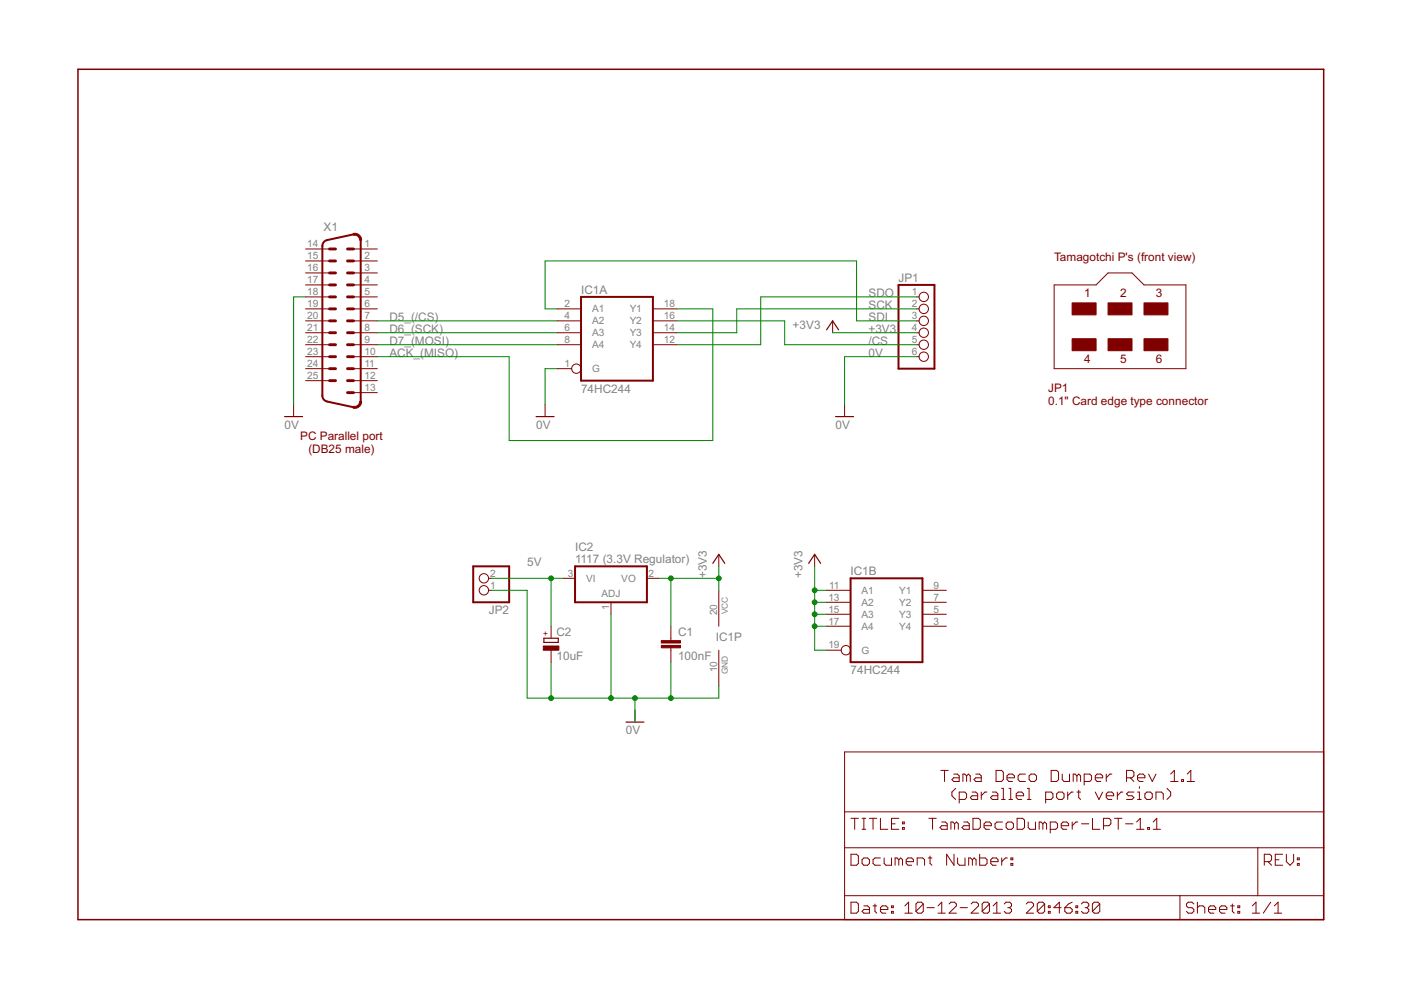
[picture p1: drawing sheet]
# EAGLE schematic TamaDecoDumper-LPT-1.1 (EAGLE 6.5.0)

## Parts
C1  100nF  C-EU050-025X075  [C050-025X075]
C2  10uF  CPOL-EUE5-6  [E5-6]
IC1  74HC244  74LS244N  [DIL20]
IC2  1117 (3.3V Regulator)  317T  [TO220H]
JP1  PINHD-1X6  [1X06]
JP2  PINHD-1X2  [1X02]
X1  M25HP  [M25HP]

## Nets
0V: C1.2 C2.- IC1.1(A:G) IC1.10(P:GND) IC2.1(ADJ) JP1.6 JP2.1 X1.18
5V: C2.+ IC2.3(VI) JP2.2
+3V3: C1.1 IC1.11(B:A1) IC1.13(B:A2) IC1.15(B:A3) IC1.17(B:A4) IC1.19(B:G) IC1.20(P:VCC) IC2.2(VO) JP1.4
/CS: IC1.16(A:Y2) JP1.5
ACK_(MISO): IC1.18(A:Y1) X1.10
D5_(/CS): IC1.4(A:A2) X1.7
D6_(SCK): IC1.6(A:A3) X1.8
D7_(MOSI): IC1.8(A:A4) X1.9
SCK: IC1.14(A:Y3) JP1.2
SDI: IC1.2(A:A1) JP1.3
SDO: IC1.12(A:Y4) JP1.1
Unconnected: IC1.3(B:Y4) IC1.5(B:Y3) IC1.7(B:Y2) IC1.9(B:Y1) X1.1 X1.2 X1.3 X1.4 X1.5 X1.6 X1.11 X1.12 X1.13 X1.14 X1.15 X1.16 X1.17 X1.19 X1.20 X1.21 X1.22 X1.23 X1.24 X1.25 X1.G1 X1.G2

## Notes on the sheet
- Tamagotchi P's (front view)
- 1 | 2 | 3
- 4 | 5 | 6
- JP1
  0.1" Card edge type connector
- PC Parallel port
  (DB25 male)
- Tama Deco Dumper Rev 1.1
   (parallel port version)
